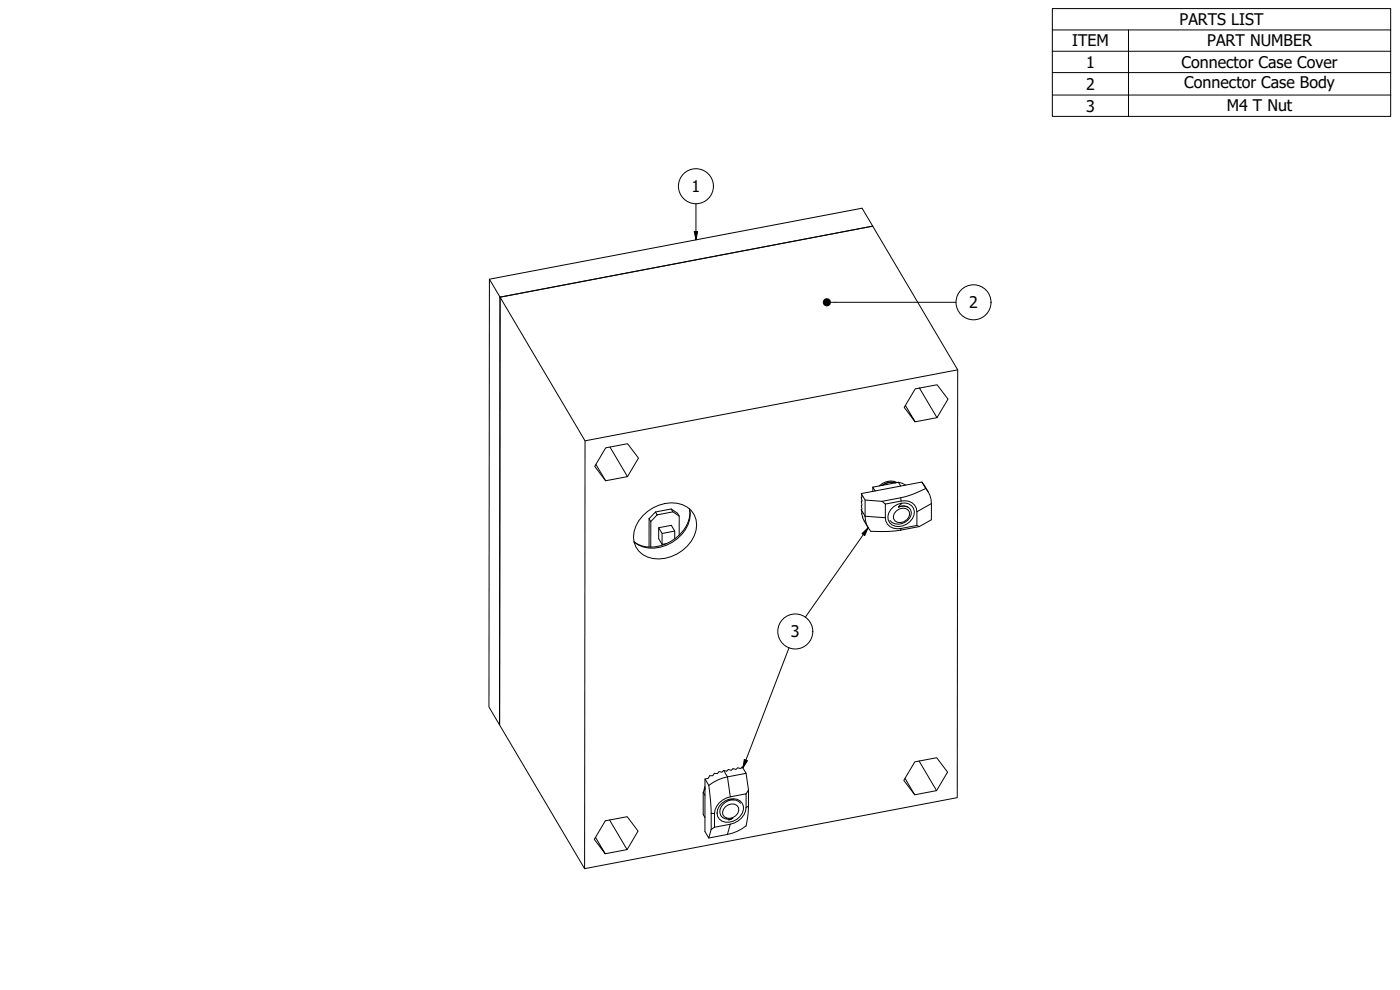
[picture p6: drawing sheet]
<svg xmlns="http://www.w3.org/2000/svg" width="420mm" height="297mm" viewBox="0 0 420 297" stroke-linecap="round" stroke-linejoin="round" font-family="sans-serif">
<!-- layer: Visible (ISO) -->
<g fill="none" stroke="#000" stroke-width=".3">
<path d="M261.9 67.9l25.5 43.1-.1 128.3-111.9 21.3M261.9 67.9l-111.8 21.3 25.5 43.1M261.9 67.9l-3.2-5.4-111.8 21.3M261.9 67.9l-111.8 21.3M146.9 83.8l3.2 5.4-.2 128.3-3.2-5.4zM150.1 89.2l-.2 128.3 25.5 43.1M275.9 116.4l5.3 8.9 3.3-5.5-3.3-4.4-6.5 1.3-3.3 5.5 3.2 4.4-2.9-5M287.4 111l-111.8 21.3-.2 128.3M183.1 134.1l5.2 8.9-6.6 1.2-2.9-4.9M281.2 125.3l-6.6 1.3M188.3 143l3.3-5.6-3.3-4.3-6.5 1.3-3.3 5.5 3.2 4.3M192.9 154.7a11 11 0 0 1 13.4-2.5 7 7 0 0 1 1.2 10.2 11.7 11.7 0 0 1-13.2 4.7 6.6 6.6 0 0 1-3.5-9.3l.9-1.6z"/>
<path d="M194.8 155.6l.5 .9v7.7M194.8 155.6v8.6M196.7 153.6l4.7-.9 .6 .9-4.8 .9zM196.7 153.6l-1.9 2M197.2 154.5l-1.9 2M197.7 158.3l1 1.8M201.4 152.7l1.9 1.3 .5 .9v5.7M202 153.6l1.8 1.3M202.5 159.3l-3.8 .8v3.3l1.4-.3M206.9 152.7a10 10 0 0 1-5.5 9.7 10 10 0 0 1-11.1 .2M258.5 148.1l1.1 1.9 5.1 .4M261.9 146.2v1.2"/>
<path d="M261.9 146.2l.7 1.1M264.7 150.4l1 .8M265.7 151.2l4.7-.9a3.6 3.6 0 0 1 4.8 3.2v4.2l-4.8 .9a3.6 3.6 0 0 1-4.7-3.3zM267.3 152.9a4.5 4.5 0 0 1 6.3-1.2 3.5 3.5 0 0 1-1.4 5.5 3.6 3.6 0 0 1-5.6-1.2l-.1-1.1 .2-1zM268.7 144.9a4.4 4.4 0 0 0-3.8 .7M268.8 144.9a4.3 4.3 0 0 0-4.1 .7M269 153.3a2.48 2.48 0 0 1 3.9 .3 2.78 2.78 0 0 1-1.2 2.7 2.78 2.78 0 0 1-3 0 2.02 2.02 0 0 1 .3-3zM269.2 144.8a4.5 4.5 0 0 0-5.3 1M269.6 144.7l2.2 .9M269.6 144.7l-7.7 1.5M269.6 144.7l.7 1.1M269.6 152.2a2.84 2.84 0 0 1 3 0"/>
<path d="M270.6 151.1l-1 1.1a2.42 2.42 0 0 1 2.7-.1 2.42 2.42 0 0 1 1.1 2.4 3.8 3.8 0 0 1-6.3 1.6M275.2 157.7l.7 .3M276.7 144.6l1.1 2M277.5 145.7l-.8-1.1-18.2 3.5 .2 1-.2 .2 .2 1-.2 .2 .2 1-.2 .2 .2 1-.2 .2 .2 1-.1 .2 .3 1.2 1.6 3M277.5 145.7h.1M277.5 145.7l1.1 1.9M277.8 146.6a6.6 6.6 0 0 1 1.7 4.5v4.9l-3.6 2a42.6 42.6 0 0 1-10 1.5l-4.6-.1a6.6 6.6 0 0 1-1.7-4.5v-4.9M277.8 146.6l-3.6 1.6a37.3 37.3 0 0 1-9.5 2.2M202.5 161.7v-2.4l-1-1.7-3.8 .7v3.3l1 1.8M211 237.7l.6 .9M211.6 236l-.3 1.2M211.6 236.7l-.6 1v6.7l.6 .9"/>
<path d="M211.6 236.3l-.1 .6M211.6 233.7l1.1 2M212.7 235.7l.7 7v6.2M220.2 240l-1.8 .1M223.9 232a20.8 20.8 0 0 0-11.2 3.7M224.6 237l-.7 1.2M275.8 228.3l5.3 8.9-6.6 1.3-2.9-5M281.1 237.2l3.3-5.5-3.3-4.4-6.6 1.3-3.3 5.5 3.3 4.4M178.7 251.2l2.9 5-3.2-4.4 3.3-5.5 6.5-1.3 3.3 4.4-3.3 5.5M182.9 246l5.3 8.9-6.6 1.3M213.4 248.9l-.7 2.5-1.1-1.9v-15.8l.9-.1 .5-.8 .9-.1 .5-.7 .9 .1 .5-.6 .9 .2 .5-.5 .9 .2 .5-.5 .9 .2 .5-.5 .9 .3 .5-.5 .9 .2 .5-.5 1.1 1.9a38.7 38.7 0 0 1 .2 14.8l-.2 1a13.2 13.2 0 0 1-5.6 2.6l-5.6 1M214.4 248.2l-1 .7"/>
<path d="M215.8 240.9l2.1-1.5 6-1.2v4.1a5.7 5.7 0 0 1-4.7 5l-4.8 .9 .2-5.2zM216.7 241a4.1 4.1 0 0 1 6.1 0 4 4 0 0 1-2.7 5.4 3.1 3.1 0 0 1-3.6-.2 3.1 3.1 0 0 1-1.1-3.3l.5-1zM217.7 242a2.48 2.48 0 0 1 3.9 .3 2.78 2.78 0 0 1-1.2 2.8 2.78 2.78 0 0 1-3 0 2.03 2.03 0 0 1 .3-3.1zM222.2 241a3.6 3.6 0 0 0-4.3-.4 3.6 3.6 0 0 0-1.7 3.9l.3 .4a2.91 2.91 0 0 0 3.5 .6l-1.3 .6"/>
</g>
<!-- layer: Visible Narrow (ISO) -->
<path d="M207 152.7a10.3 10.3 0 0 1-7 10.9 9.3 9.3 0 0 1-9.7-1M258.5 152.9l1.1 2 6.1 .4M270.3 149.4l.1 .9M270.4 158.6l-.1 .5M279.5 151.1l-4.3 2.4M217.2 231.2l1.1 1.9 .9 6M213.4 244l1 .1M219.2 247.3l-.9 3.1M224.6 241.9l-.7 .4" fill="none" stroke="#000" stroke-width=".3"/>
<!-- layer: Symbol (ISO) -->
<g fill="none" stroke="#000" stroke-width=".3">
<path d="M315.8 9v-6.4h101.6v6.4M315.8 15.4h101.6M338.7 9v25.9M417.4 9h-101.6v6.4M417.4 9v25.9h-101.6v-19.5M315.8 21.8h101.6M315.8 28.5h101.6M208.4 69.5h1l-.5 2.5zM208.9 61.1v10.9M249.4 90.7h37.5M260.5 158.3l-18.8 26.9M258.7 160.1l1.8-1.8-1 2.4z"/>
<path d="M236.8 194.4l-13.8 36M223.4 227.9l.9 .4-1.3 2.1z"/>
<circle cx="208.9" cy="55.9" r="5.3"/>
<circle cx="292.2" cy="90.7" r="5.3"/>
<circle cx="238.7" cy="189.5" r="5.3"/>
</g>
<g fill="#000">
<path d="M208.4 69.5h1l-.5 2.5z" fill-rule="evenodd"/>
<path d="M258.7 160.1l1.8-1.8-1 2.4z" fill-rule="evenodd"/>
<path d="M223.4 227.9l.9 .4-1.3 2.1z" fill-rule="evenodd"/>
<circle cx="248.1" cy="90.7" r="1.25"/>
</g>
<g font-size="4.8">
<text x="354" y="7.5">PARTS LIST</text>
<text x="321.7" y="13.9">ITEM</text>
<text x="362.3" y="13.9">PART NUMBER</text>
<text x="325.9" y="20.3">1</text>
<text x="354.6" y="20.3">Connector Case Cover</text>
<text x="325.9" y="26.9">2</text>
<text x="355.4" y="26.5">Connector Case Body</text>
<text x="325.9" y="33.5">3</text>
<text x="368.2" y="33.4">M4 T Nut</text>
<text x="207.5" y="57.6">1</text>
<text x="290.9" y="92.5">2</text>
<text x="237.4" y="191.3">3</text>
</g>
</svg>
